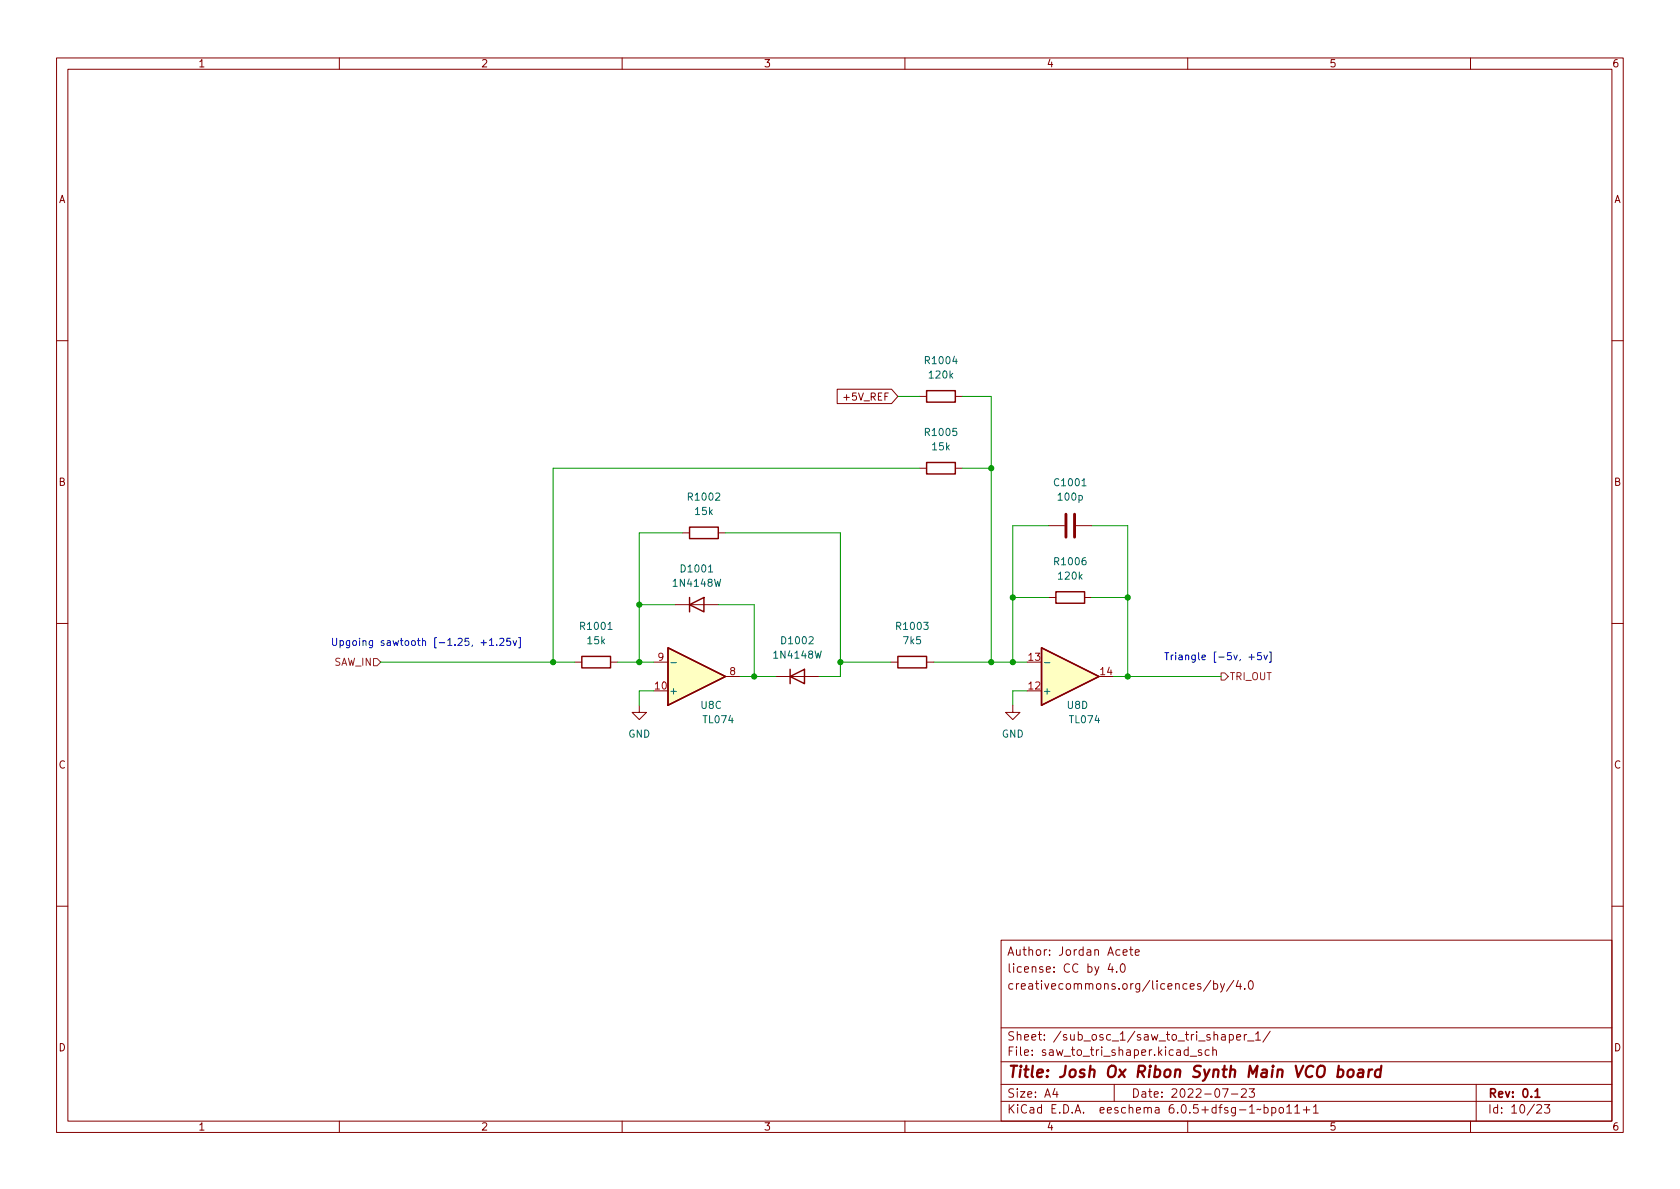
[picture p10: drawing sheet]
<svg xmlns="http://www.w3.org/2000/svg" width="297mm" height="210mm" viewBox="0 0 297 210" stroke-linecap="round" stroke-linejoin="round" font-family="sans-serif">
<g fill="none" stroke="#840000" stroke-width=".18">
<path d="M10 10.2h277v190.1h-277zM12 12.2h273v186.1h-273zM60 10.2v2M110 10.2v2M160 10.2v2M210 10.2v2M260 10.2v2M10 60.2h2M148 68.8h9.6l1.1 1.3-1.1 1.3h-9.6zM162.6 70.1h1.2M168.9 70.1h1.3M285 60.2h2"/>
<path d="M120.6 94.2h1.3M127 94.2h1.3M162.6 82.8h1.2M168.9 82.8h1.3M185.4 93h2.8M190.2 93h2.8M10 110.2h2M101.6 117.1h1.3M107.9 117.1h1.3M115.6 117.1h2.5M119.4 106.9h7.6M128.3 119.6h2.5"/>
<path d="M137.2 119.6h7.6M157.5 117.1h1.2M163.8 117.1h1.3M185.4 105.7h1.3M191.8 105.7h1.2M285 110.2h2M113 124.7v1.3h1.3l-1.3 1.2-1.2-1.2h1.2M179.1 124.7v1.3h1.2l-1.2 1.2-1.3-1.2h1.3M10 160.2h2M177 166.3h108v32h-108zM196.3 170.4l-.4 1h1M196.6 170.9v1"/>
<path d="M197.4 171.8v.1M198.2 170.6l.2-.2a.81 .81 0 0 1 .6 .7 .81 .81 0 0 1-.3 .8h-.1a.81 .81 0 0 1-.4-1.3zM198.6 168.4l.7-.1-.1-.3-.4-.1-.2 .2v.8h.6M199.7 167.9h.6M199.9 167.4v1.3l.4 .2M200.7 168.4l.7-.1v-.3l-.5-.1-.2 .2 .1 .8h.6M214.1 173.4l-1.3 1.9M214.6 174l.4-.1 .3 .3v.4l-.2 .3h-.5M214.6 173.4v1.5M215.8 173.9l.3 1M216.5 173.9l-.5 1.4-.2 .1M218.1 173.4l-1.2 1.9"/>
<path d="M218.9 173.4l-.3 1h.9M219.3 173.9v1M220.1 174.8v.1M220.9 173.6l.2-.2a.81 .81 0 0 1 .6 .7 .81 .81 0 0 1-.3 .8h-.2a.81 .81 0 0 1-.3-1.3zM285 160.2h2M60 198.3v2M110 198.3v2M160 198.3v2M177 194.8h108M177 191.8h108M177 187.8h108M177 181.8h108"/>
<path d="M186.5 192.5l-.4 1h1M186.9 193v1M197 191.8v3M210 198.3v2M210.1 185.7l-.5-.1-.2 .3v.4l.1 .3h.6M210.1 185.1v1.5M210.4 186.8h1.2M212.4 185.7l-.3-.1-.2 .2v.3l.5 .1v.4h-.5M213.8 185.7l-.4-.1-.3 .3v.4l.1 .3h.6M214.4 185.8l.2-.2 .4 .1 .1 .9M214.4 185.1v1.5M216 183h.6v.9"/>
<path d="M216.1 192.5h1l-.6 1.5M216.6 183.3l-.5 .1a.29 .29 0 0 0-.2 .2 .29 .29 0 0 0 .2 .3h.5M217.4 183l.4-.1 .3 .3v.4l-.2 .3h-.5M217.4 182.9v1.5M217.7 193.5h1.2M218.6 183.4l.8-.1-.1-.3-.4-.1-.3 .2 .1 .8h.6M219.5 192.7l.6-.2 .2 .2 .1 .3-1 1h1M220 182.9v1M220.4 182.9l-.3 .1-.1 .2M220.6 184.1h1.1M220.9 192.5h.9l-.5 .6 .4 .1v.7l-.2 .1h-.4l-.2-.1M222 182.9l.4-.5v1.5"/>
<path d="M222 183.9h.9M223.5 195.9l.4-.1 .3 .3v.4l-.1 .3h-.6M223.5 195.3v1.5M224.6 182.4l-1.3 1.9M224.9 195.9l.4-.1 .3 .3v.4l-.2 .3h-.5M224.9 195.8v1.5M226.3 195.9l.3-.1 .3 .3v.4l-.3 .3h-.3l-.2-.3v-.4zM227.5 195.8l.4-.5v1.5M227.5 196.8h.9M228.9 195.8l.5-.5v1.5M228.9 196.8h.9M230.4 196.3h1.2"/>
<path d="M231 195.7v1.1M232.2 195.8l.4-.5v1.5M232.2 196.8h.9M260 198.3v2M261 191.8v6.5M271.7 195.5l.6-.2 .2 .2 .1 .3-.9 1h.9M273.1 195.3h.9l-.5 .6 .4 .1v.7l-.2 .1h-.4l-.2-.1"/>
</g>
<path d="M271.4 193l.4-.5v1.5M271.4 194h.9" fill="none" stroke="#840000" stroke-width=".3"/>
<path d="M236.6 189.2l.2-.1 .6 .1 .1 .3v.6a.66 .66 0 0 1-1 .3M238.4 189.3a.52 .52 0 0 1 .5-.2 .52 .52 0 0 1 .4 .4v.6a.55 .55 0 0 1-.5 .4 .55 .55 0 0 1-.6-.4zM240.2 189.2l.2-.1 .6 .1-.1 1.3M241 189.6l-.6 .1a.4 .4 0 0 0-.4 .3 .4 .4 0 0 0 .3 .5l.7-.1M242.1 189.1l-.2 1.4M242.6 189.1l-.4 .1-.2 .3M244.1 189.2a.66 .66 0 0 0-.9 .3l-.1 .6 .1 .3 .2 .1 .6-.1M244.2 188.5l-.2 2" fill="none" stroke="#840000" stroke-width=".4"/>
<path d="M163.8 69.1h5.1v2h-5.1zM121.9 93.2h5.1v2h-5.1zM163.8 81.8h5.1v2h-5.1zM102.9 116.1h5v2h-5zM118.1 114.5l10.2 5.1-10.2 5.1zM121.9 106.9l2.6-1.2v2.5zM121.9 105.7v2.5M139.7 119.6l2.5-1.2v2.5zM139.7 118.4v2.5M158.7 116.1h5.1v2h-5.1zM184.1 114.5l10.2 5.1-10.2 5.1zM186.7 104.6h5.1v2.1h-5.1z" fill="none" stroke="#840000" stroke-width=".25"/>
<g fill="#ffffc2" stroke="#ffffc2" stroke-width=".18">
<path d="M118.1 114.5l10.2 5.1-10.2 5.1z"/>
<path d="M184.1 114.5l10.2 5.1-10.2 5.1z"/>
</g>
<path d="M118.6 117.2h1M184.7 117.2h.9" fill="none" stroke="#006464" stroke-width=".18"/>
<path d="M188.5 90.9v4.1M190 90.9v4.1" fill="none" stroke="#840000" stroke-width=".51"/>
<path d="M66 116.5h.7l.6 .6-.6 .6h-.7zM215.9 119h.6l.7 .6-.7 .7h-.6z" fill="none" stroke="#725600" stroke-width=".18"/>
<g fill="none" stroke="#0000c2" stroke-width=".18">
<path d="M85 113.7h1M85.5 113.2v.9M86.6 113.2l.3-.3v1.2M86.6 114.1h.7M87.8 114v.1M88.4 113l.5-.1 .2 .3-.8 .9h.8M90.2 112.9h-.6v.6l.2-.1h.4l.1 .2-.1 .4-.1 .1-.5-.1M90.7 113.3l.3 .8 .3-.8M91.7 112.7h.3v1.9h-.3M220.8 116.2h1M221.3 115.7v1M223 115.4h-.6l-.1 .6 .2-.1 .4 .1 .2 .1-.1 .5-.2 .1-.5-.1"/>
<path d="M223.5 115.8l.3 .9 .3-.9M224.4 115.3h.3v1.8h-.3"/>
</g>
<g fill="none" stroke="#009600" stroke-width=".18">
<path d="M158.7 70.1h3.9M170.2 70.1h5.1v47M120.6 94.2h-7.6v22.9M128.3 94.2h20.3v25.4h-3.8M162.6 82.8h-64.8v34.3M170.2 82.8h5.1M185.4 93h-6.3v24.1M193 93h6.4v26.6M67.3 117.1h34.3M109.2 117.1h6.4M113 106.9h6.4M127 106.9h6.3v12.7"/>
<path d="M130.8 119.6h6.4M148.6 117.1h8.9M165.1 117.1h16.5M179.1 105.7h6.3M193 105.7h6.4M196.8 119.6h19.1M115.6 122.2h-2.6v2.5M181.6 122.2h-2.5v2.5"/>
</g>
<g fill="#009600" stroke="#009600" stroke-width=".18">
<circle cx="175.3" cy="117.1" r=".46"/>
<circle cx="148.6" cy="117.1" r=".46"/>
<circle cx="199.4" cy="105.7" r=".46"/>
<circle cx="175.3" cy="82.8" r=".46"/>
<circle cx="179.1" cy="117.1" r=".46"/>
<circle cx="179.1" cy="105.7" r=".46"/>
<circle cx="199.4" cy="119.6" r=".46"/>
<circle cx="113" cy="117.1" r=".46"/>
<circle cx="113" cy="106.9" r=".46"/>
<circle cx="133.3" cy="119.6" r=".46"/>
<circle cx="97.8" cy="117.1" r=".46"/>
</g>
<text font-size="2.8" fill="#840000" x="178" y="190.6">Title: Josh Ox Ribon Synth Main VCO board</text>
<g font-size="2.1" fill="#840000">
<text x="178" y="172">license: CC by 4.0</text>
<text x="178" y="169">Author: Jordan Acete</text>
<text x="178" y="175">creativecommons.org/licences/by/4.0</text>
<text x="178" y="184">Sheet: /sub_osc_1/saw_to_tri_shaper_1/</text>
<text x="178" y="186.7">File: saw_to_tri_shaper.kicad_sch</text>
<text x="178" y="196.9">KiCad E.D.A. eeschema 6.0.5+dfsg-1~bpo11+1</text>
<text x="178" y="194.1">Size: A4</text>
<text x="200" y="194.1">Date: 2022-07-23</text>
<text x="263" y="194.1">Rev: 0.1</text>
<text x="263" y="196.9">Id: 10/23</text>
</g>
<g font-size="1.8" fill="#840000">
<text x="35" y="11.9">1</text>
<text x="85" y="11.9">2</text>
<text x="135" y="11.9">3</text>
<text x="185" y="11.9">4</text>
<text x="235" y="11.9">5</text>
<text x="285" y="11.9">6</text>
<text x="10.3" y="35.9">A</text>
<text x="285.3" y="35.9">A</text>
<text x="149.6" y="70.8">+5V_REF</text>
<text x="10.3" y="85.9">B</text>
<text x="285.3" y="85.9">B</text>
<text x="10.3" y="135.9">C</text>
<text x="285.3" y="135.9">C</text>
<text x="10.3" y="185.9">D</text>
<text x="285.3" y="185.9">D</text>
<text x="35" y="199.9">1</text>
<text x="85" y="199.9">2</text>
<text x="135" y="199.9">3</text>
<text x="185" y="199.9">4</text>
<text x="235" y="199.9">5</text>
<text x="285" y="199.9">6</text>
</g>
<g font-size="1.8" fill="#006464">
<text x="163.8" y="64.4">R1004</text>
<text x="164.4" y="66.9">120k</text>
<text x="163.8" y="77.1">R1005</text>
<text x="164.9" y="79.6">15k</text>
<text x="121.9" y="88.5">R1002</text>
<text x="186.6" y="86">C1001</text>
<text x="187.2" y="88.5">100p</text>
<text x="123" y="91.1">15k</text>
<text x="120.6" y="101.2">D1001</text>
<text x="186.6" y="99.9">R1006</text>
<text x="119.3" y="103.8">1N4148W</text>
<text x="187.3" y="102.5">120k</text>
<text x="102.8" y="111.4">R1001</text>
<text x="103.9" y="113.9">15k</text>
<text x="138.4" y="113.9">D1002</text>
<text x="158.7" y="111.4">R1003</text>
<text x="159.8" y="113.9">7k5</text>
<text x="137" y="116.5">1N4148W</text>
<text x="118.2" y="122.8">+</text>
<text x="124" y="125.3">U8C</text>
<text x="184.3" y="122.8">+</text>
<text x="188.7" y="125.3">U8D</text>
<text x="111.1" y="130.4">GND</text>
<text x="124.4" y="127.9">TL074</text>
<text x="177.1" y="130.4">GND</text>
<text x="189.2" y="127.9">TL074</text>
</g>
<g font-size="1.8" fill="#0000c2">
<text x="58.4" y="114.2">Upgoing sawtooth [-1.25, +1.25v]</text>
<text x="205.7" y="116.7">Triangle [-5v, +5v]</text>
</g>
<g font-size="1.8" fill="#725600">
<text x="59" y="117.7">SAW_IN</text>
<text x="217.4" y="120.3">TRI_OUT</text>
</g>
<g font-size="1.8" fill="#a90000">
<text x="116.3" y="116.8">9</text>
<text x="129" y="119.4">8</text>
<text x="181.9" y="116.8">13</text>
<text x="194.6" y="119.4">14</text>
<text x="115.9" y="121.9">10</text>
<text x="181.9" y="121.9">12</text>
</g>
</svg>
